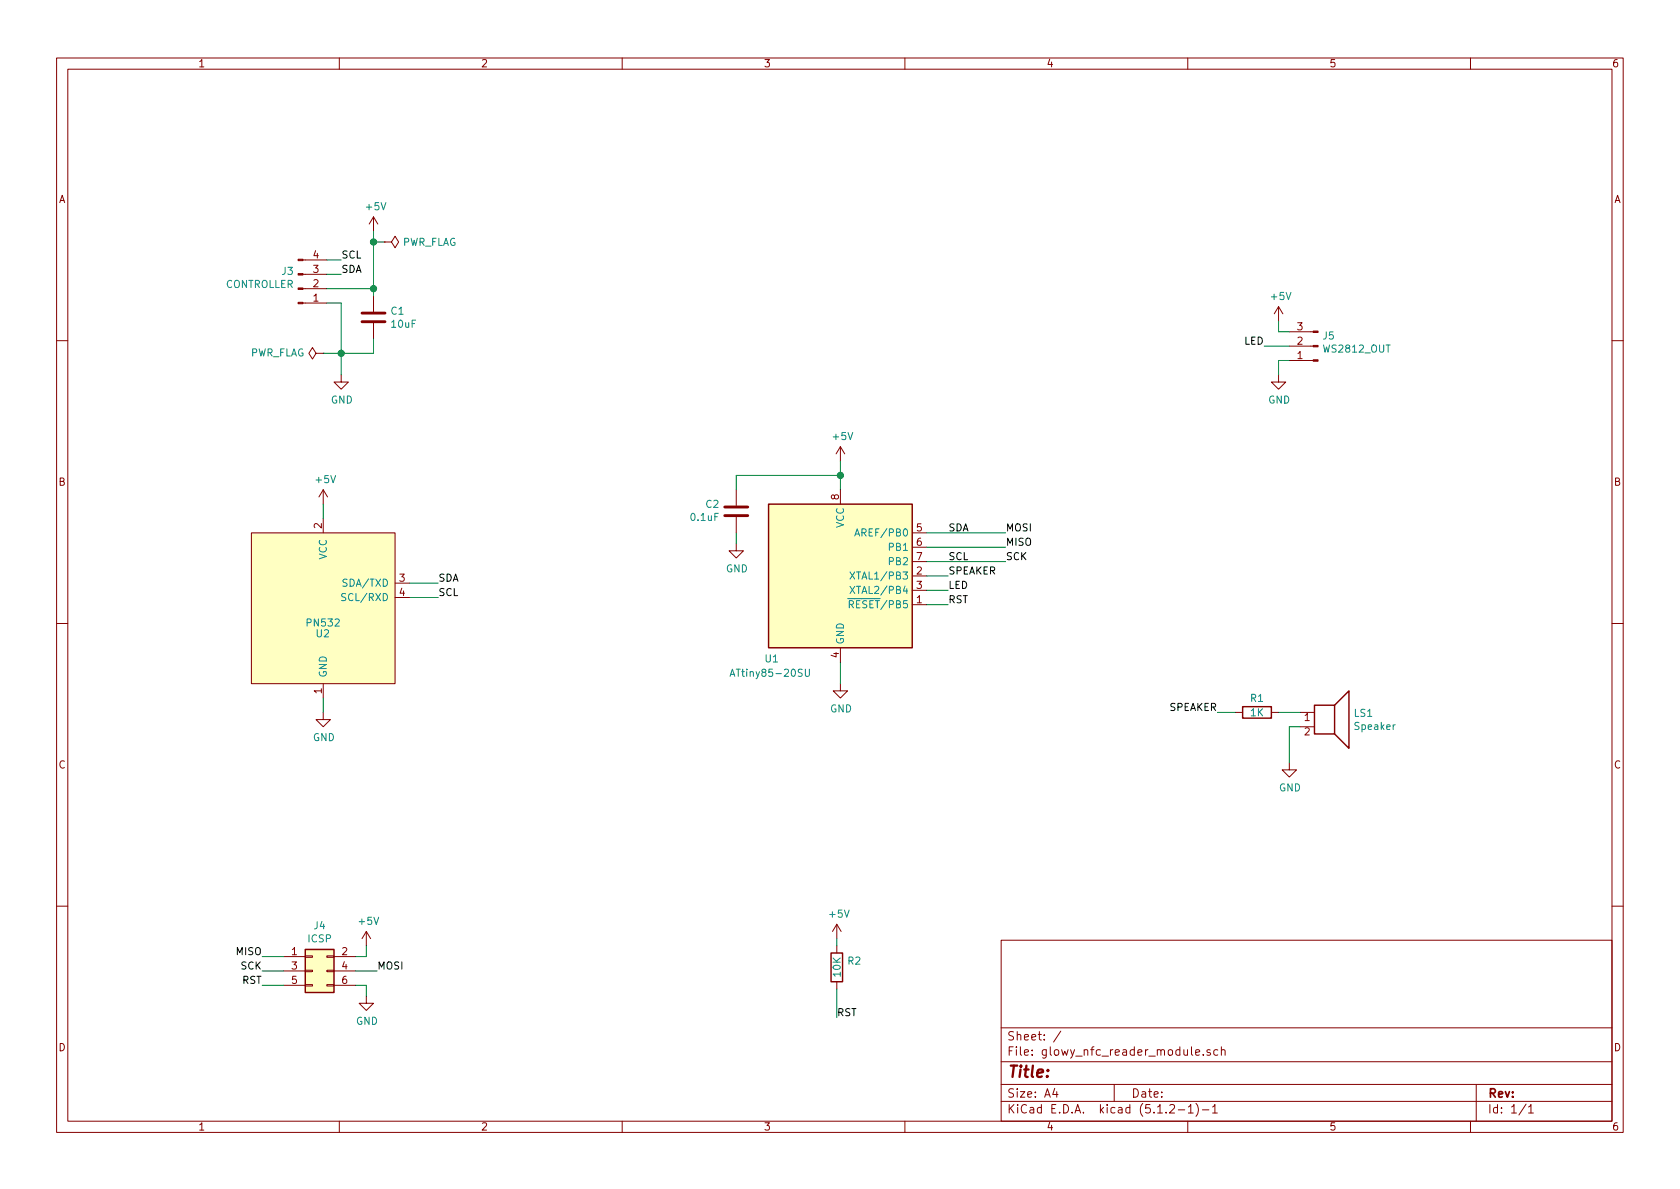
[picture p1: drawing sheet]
EESchema Schematic File Version 4
LIBS:nfc_reader_module-cache
EELAYER 29 0
EELAYER END
$Descr A4 11693 8268
encoding utf-8
Sheet 1 1
Title ""
Date ""
Rev ""
Comp ""
Comment1 ""
Comment2 ""
Comment3 ""
Comment4 ""
$EndDescr
$Comp
L Connector:Conn_01x04_Male J3
U 1 1
P 2075 2000
F 0 "J3" H 2048 1882 50  0000 R CNN
F 1 "CONTROLLER" H 2048 1973 50  0000 R CNN
F 2 "timhawes:Solder_Connection_4way_with_cable_tie" H 2075 2000 50  0001 C CNN
F 3 "~" H 2075 2000 50  0001 C CNN
	1    2075 2000
	1    0    0    1   
$EndComp
$Comp
L power:+5V #PWR0101
U 1 1
P 2600 1600
F 0 "#PWR0101" H 2600 1450 50  0001 C CNN
F 1 "+5V" H 2615 1773 50  0000 C CNN
F 2 "" H 2600 1600 50  0001 C CNN
F 3 "" H 2600 1600 50  0001 C CNN
	1    2600 1600
	1    0    0    -1  
$EndComp
$Comp
L power:GND #PWR0102
U 1 1
P 2375 2600
F 0 "#PWR0102" H 2375 2350 50  0001 C CNN
F 1 "GND" H 2380 2427 50  0000 C CNN
F 2 "" H 2375 2600 50  0001 C CNN
F 3 "" H 2375 2600 50  0001 C CNN
	1    2375 2600
	1    0    0    -1  
$EndComp
Wire Wire Line
	2275 2100 2375 2100
Wire Wire Line
	2375 2100 2375 2450
Wire Wire Line
	2275 2000 2600 2000
$Comp
L power:+5V #PWR0103
U 1 1
P 2250 3500
F 0 "#PWR0103" H 2250 3350 50  0001 C CNN
F 1 "+5V" H 2265 3673 50  0000 C CNN
F 2 "" H 2250 3500 50  0001 C CNN
F 3 "" H 2250 3500 50  0001 C CNN
	1    2250 3500
	1    0    0    -1  
$EndComp
$Comp
L power:GND #PWR0104
U 1 1
P 2250 4950
F 0 "#PWR0104" H 2250 4700 50  0001 C CNN
F 1 "GND" H 2255 4777 50  0000 C CNN
F 2 "" H 2250 4950 50  0001 C CNN
F 3 "" H 2250 4950 50  0001 C CNN
	1    2250 4950
	1    0    0    -1  
$EndComp
Text Label 3050 4050 0    50   ~ 0
SDA
Text Label 3050 4150 0    50   ~ 0
SCL
Wire Wire Line
	2850 4150 3050 4150
Wire Wire Line
	2850 4050 3050 4050
$Comp
L Device:Speaker LS1
U 1 1
P 9250 4950
F 0 "LS1" H 9420 4946 50  0000 L CNN
F 1 "Speaker" H 9420 4855 50  0000 L CNN
F 2 "Buzzer_Beeper:Buzzer_Murata_PKMCS0909E4000-R1" H 9250 4750 50  0001 C CNN
F 3 "~" H 9240 4900 50  0001 C CNN
	1    9250 4950
	1    0    0    -1  
$EndComp
$Comp
L Device:R R1
U 1 1
P 8750 4950
F 0 "R1" V 8650 4950 50  0000 C CNN
F 1 "1K" V 8750 4950 50  0000 C CNN
F 2 "Resistor_SMD:R_0603_1608Metric" V 8680 4950 50  0001 C CNN
F 3 "~" H 8750 4950 50  0001 C CNN
	1    8750 4950
	0    1    1    0   
$EndComp
$Comp
L Connector:Conn_01x03_Male J5
U 1 1
P 9175 2400
F 0 "J5" H 9147 2332 50  0000 R CNN
F 1 "WS2812_OUT" H 9147 2423 50  0000 R CNN
F 2 "timhawes:Solder_Connection_3way" H 9175 2400 50  0001 C CNN
F 3 "~" H 9175 2400 50  0001 C CNN
	1    9175 2400
	-1   0    0    1   
$EndComp
$Comp
L power:+5V #PWR0105
U 1 1
P 5850 3200
F 0 "#PWR0105" H 5850 3050 50  0001 C CNN
F 1 "+5V" H 5865 3373 50  0000 C CNN
F 2 "" H 5850 3200 50  0001 C CNN
F 3 "" H 5850 3200 50  0001 C CNN
	1    5850 3200
	1    0    0    -1  
$EndComp
$Comp
L power:GND #PWR0106
U 1 1
P 5850 4750
F 0 "#PWR0106" H 5850 4500 50  0001 C CNN
F 1 "GND" H 5855 4577 50  0000 C CNN
F 2 "" H 5850 4750 50  0001 C CNN
F 3 "" H 5850 4750 50  0001 C CNN
	1    5850 4750
	1    0    0    -1  
$EndComp
Text Label 6600 3700 0    50   ~ 0
SDA
Text Label 6600 3900 0    50   ~ 0
SCL
Text Label 6600 4000 0    50   ~ 0
SPEAKER
Text Label 6600 4100 0    50   ~ 0
LED
$Comp
L power:GND #PWR0107
U 1 1
P 8975 5300
F 0 "#PWR0107" H 8975 5050 50  0001 C CNN
F 1 "GND" H 8980 5127 50  0000 C CNN
F 2 "" H 8975 5300 50  0001 C CNN
F 3 "" H 8975 5300 50  0001 C CNN
	1    8975 5300
	1    0    0    -1  
$EndComp
$Comp
L power:GND #PWR0108
U 1 1
P 8900 2600
F 0 "#PWR0108" H 8900 2350 50  0001 C CNN
F 1 "GND" H 8905 2427 50  0000 C CNN
F 2 "" H 8900 2600 50  0001 C CNN
F 3 "" H 8900 2600 50  0001 C CNN
	1    8900 2600
	1    0    0    -1  
$EndComp
$Comp
L power:+5V #PWR0109
U 1 1
P 8900 2225
F 0 "#PWR0109" H 8900 2075 50  0001 C CNN
F 1 "+5V" H 8915 2398 50  0000 C CNN
F 2 "" H 8900 2225 50  0001 C CNN
F 3 "" H 8900 2225 50  0001 C CNN
	1    8900 2225
	1    0    0    -1  
$EndComp
$Comp
L Device:C C1
U 1 1
P 2600 2200
F 0 "C1" H 2715 2246 50  0000 L CNN
F 1 "10uF" H 2715 2155 50  0000 L CNN
F 2 "Capacitor_SMD:C_0805_2012Metric" H 2638 2050 50  0001 C CNN
F 3 "~" H 2600 2200 50  0001 C CNN
	1    2600 2200
	1    0    0    -1  
$EndComp
Text Label 8800 2400 2    50   ~ 0
LED
Wire Wire Line
	8900 2225 8900 2300
Wire Wire Line
	8900 2300 8975 2300
Wire Wire Line
	8900 2600 8900 2500
Wire Wire Line
	8900 2500 8975 2500
Wire Wire Line
	8800 2400 8975 2400
Wire Wire Line
	9050 5050 8975 5050
Text Label 8475 4950 2    50   ~ 0
SPEAKER
Wire Wire Line
	8475 4950 8600 4950
Wire Wire Line
	2600 2050 2600 2000
Connection ~ 2600 2000
Wire Wire Line
	2600 2350 2600 2450
Wire Wire Line
	2600 2450 2375 2450
Connection ~ 2375 2450
Wire Wire Line
	2375 2450 2375 2600
$Comp
L Device:C C2
U 1 1
P 5125 3550
F 0 "C2" H 5011 3504 50  0000 R CNN
F 1 "0.1uF" H 5011 3595 50  0000 R CNN
F 2 "Capacitor_SMD:C_0603_1608Metric" H 5163 3400 50  0001 C CNN
F 3 "~" H 5125 3550 50  0001 C CNN
	1    5125 3550
	1    0    0    1   
$EndComp
Wire Wire Line
	5125 3400 5125 3300
Wire Wire Line
	5125 3300 5850 3300
Wire Wire Line
	5850 3300 5850 3400
Wire Wire Line
	5850 3200 5850 3300
Connection ~ 5850 3300
$Comp
L power:GND #PWR0110
U 1 1
P 5125 3775
F 0 "#PWR0110" H 5125 3525 50  0001 C CNN
F 1 "GND" H 5130 3602 50  0000 C CNN
F 2 "" H 5125 3775 50  0001 C CNN
F 3 "" H 5125 3775 50  0001 C CNN
	1    5125 3775
	1    0    0    -1  
$EndComp
Wire Wire Line
	5125 3700 5125 3775
Wire Wire Line
	5850 4600 5850 4750
$Comp
L Connector_Generic:Conn_02x03_Odd_Even J4
U 1 1
P 2175 6750
F 0 "J4" H 2225 7067 50  0000 C CNN
F 1 "ICSP" H 2225 6976 50  0000 C CNN
F 2 "Connector_PinHeader_2.54mm:PinHeader_2x03_P2.54mm_Vertical" H 2175 6750 50  0001 C CNN
F 3 "~" H 2175 6750 50  0001 C CNN
	1    2175 6750
	1    0    0    -1  
$EndComp
$Comp
L power:GND #PWR0111
U 1 1
P 2550 6925
F 0 "#PWR0111" H 2550 6675 50  0001 C CNN
F 1 "GND" H 2555 6752 50  0000 C CNN
F 2 "" H 2550 6925 50  0001 C CNN
F 3 "" H 2550 6925 50  0001 C CNN
	1    2550 6925
	1    0    0    -1  
$EndComp
$Comp
L power:+5V #PWR0112
U 1 1
P 2550 6575
F 0 "#PWR0112" H 2550 6425 50  0001 C CNN
F 1 "+5V" H 2565 6748 50  0000 C CNN
F 2 "" H 2550 6575 50  0001 C CNN
F 3 "" H 2550 6575 50  0001 C CNN
	1    2550 6575
	1    0    0    -1  
$EndComp
Text Label 1825 6650 2    50   ~ 0
MISO
Text Label 2625 6750 0    50   ~ 0
MOSI
Text Label 1825 6750 2    50   ~ 0
SCK
Text Label 1825 6850 2    50   ~ 0
RST
Wire Wire Line
	2475 6850 2550 6850
Wire Wire Line
	2550 6850 2550 6925
Wire Wire Line
	2475 6650 2550 6650
Wire Wire Line
	2550 6650 2550 6575
Wire Wire Line
	2475 6750 2625 6750
Wire Wire Line
	1825 6650 1975 6650
Wire Wire Line
	1975 6750 1825 6750
Wire Wire Line
	1825 6850 1975 6850
Text Label 6600 4200 0    50   ~ 0
RST
Text Label 7000 3900 0    50   ~ 0
SCK
Text Label 7000 3800 0    50   ~ 0
MISO
Text Label 7000 3700 0    50   ~ 0
MOSI
Wire Wire Line
	2600 1600 2600 1675
Wire Wire Line
	2275 1900 2375 1900
Wire Wire Line
	2375 1800 2275 1800
Text Label 2375 1900 0    50   ~ 0
SDA
Text Label 2375 1800 0    50   ~ 0
SCL
$Comp
L MCU_Microchip_ATtiny:ATtiny85-20SU U1
U 1 1
P 5850 4000
F 0 "U1" H 5425 3425 50  0000 R CNN
F 1 "ATtiny85-20SU" H 5650 3325 50  0000 R CNN
F 2 "Package_SO:SOIJ-8_5.3x5.3mm_P1.27mm" H 5850 4000 50  0001 C CIN
F 3 "http://ww1.microchip.com/downloads/en/DeviceDoc/atmel-2586-avr-8-bit-microcontroller-attiny25-attiny45-attiny85_datasheet.pdf" H 5850 4000 50  0001 C CNN
	1    5850 4000
	1    0    0    -1  
$EndComp
Wire Wire Line
	6450 3700 7000 3700
Wire Wire Line
	6450 3800 7000 3800
Wire Wire Line
	6450 3900 7000 3900
Wire Wire Line
	6450 4000 6600 4000
$Comp
L Device:R R2
U 1 1
P 5825 6725
F 0 "R2" H 5895 6771 50  0000 L CNN
F 1 "10K" V 5825 6650 50  0000 L CNN
F 2 "Resistor_SMD:R_0603_1608Metric" V 5755 6725 50  0001 C CNN
F 3 "~" H 5825 6725 50  0001 C CNN
	1    5825 6725
	1    0    0    -1  
$EndComp
$Comp
L power:+5V #PWR01
U 1 1
P 5825 6525
F 0 "#PWR01" H 5825 6375 50  0001 C CNN
F 1 "+5V" H 5840 6698 50  0000 C CNN
F 2 "" H 5825 6525 50  0001 C CNN
F 3 "" H 5825 6525 50  0001 C CNN
	1    5825 6525
	1    0    0    -1  
$EndComp
Wire Wire Line
	5825 6525 5825 6575
Wire Wire Line
	6450 4200 6600 4200
Text Label 5825 7075 0    50   ~ 0
RST
Wire Wire Line
	5825 6875 5825 7075
$Comp
L timhawes:Elechouse_PN532_V4 U2
U 1 1
P 2250 4350
F 0 "U2" H 2300 4300 50  0000 R CNN
F 1 "PN532" H 2375 4375 50  0000 R CNN
F 2 "timhawes:ELECHOUSE_PN532_V4_USART_I2C" H 2250 4350 50  0001 C CNN
F 3 "~" H 2250 4350 50  0001 C CNN
	1    2250 4350
	1    0    0    -1  
$EndComp
Wire Wire Line
	2250 3500 2250 3600
Wire Wire Line
	2250 4850 2250 4950
Wire Wire Line
	6450 4100 6600 4100
$Comp
L power:PWR_FLAG #FLG0101
U 1 1
P 2675 1675
F 0 "#FLG0101" H 2675 1750 50  0001 C CNN
F 1 "PWR_FLAG" V 2675 1803 50  0000 L CNN
F 2 "" H 2675 1675 50  0001 C CNN
F 3 "~" H 2675 1675 50  0001 C CNN
	1    2675 1675
	0    1    1    0   
$EndComp
$Comp
L power:PWR_FLAG #FLG0102
U 1 1
P 2250 2450
F 0 "#FLG0102" H 2250 2525 50  0001 C CNN
F 1 "PWR_FLAG" V 2250 2578 50  0000 L CNN
F 2 "" H 2250 2450 50  0001 C CNN
F 3 "~" H 2250 2450 50  0001 C CNN
	1    2250 2450
	0    -1   -1   0   
$EndComp
Wire Wire Line
	2675 1675 2600 1675
Connection ~ 2600 1675
Wire Wire Line
	2600 1675 2600 2000
Wire Wire Line
	2250 2450 2375 2450
Wire Wire Line
	8975 5050 8975 5300
Wire Wire Line
	8900 4950 9050 4950
$EndSCHEMATC
